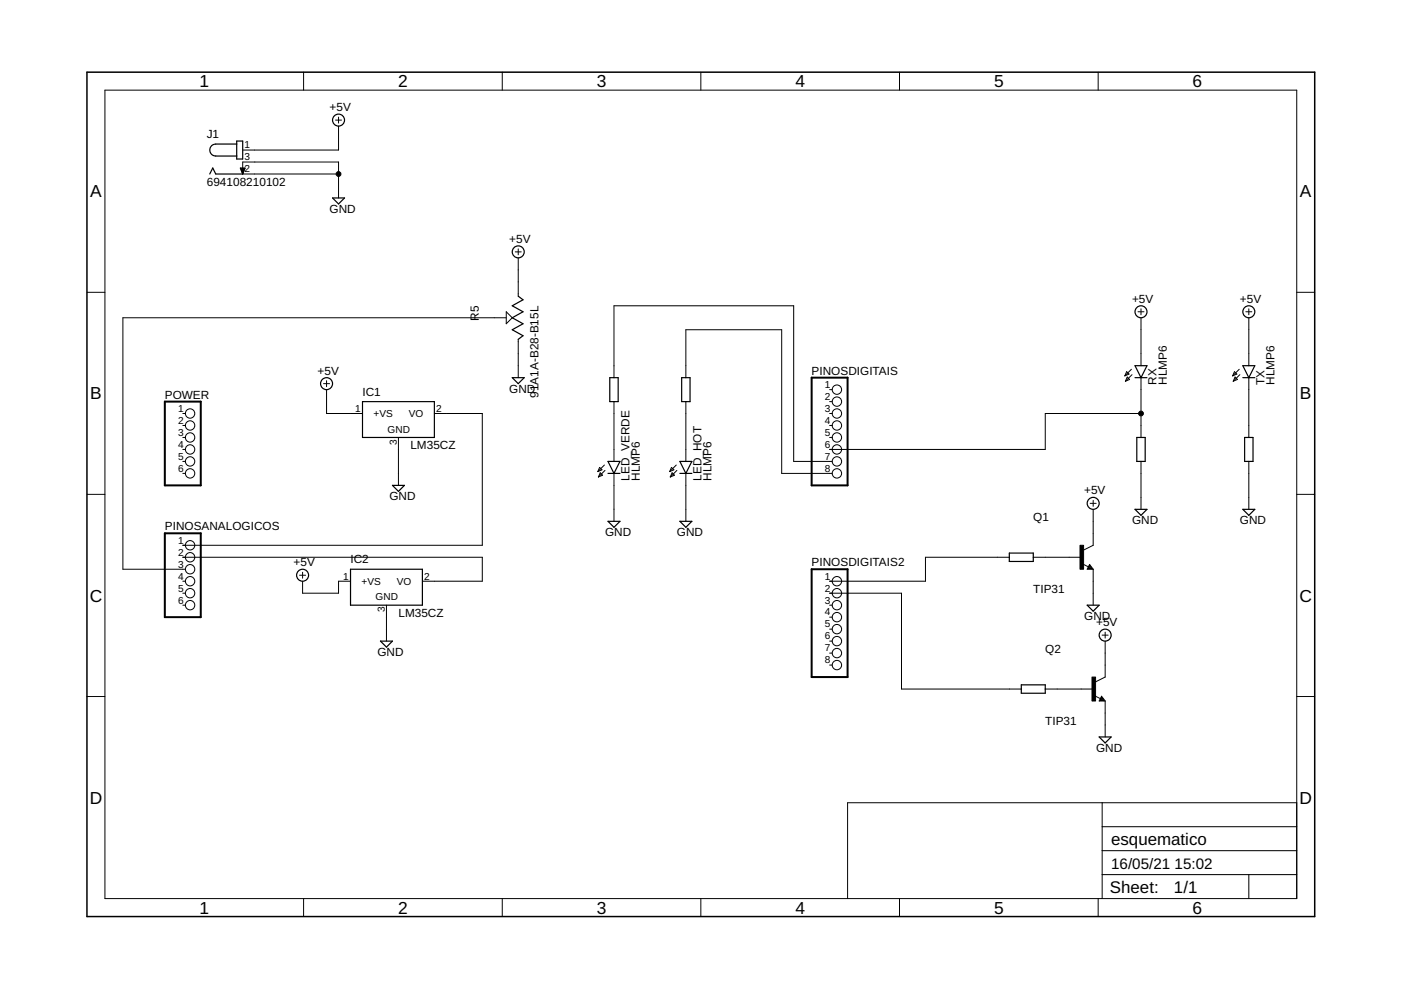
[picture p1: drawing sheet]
<svg xmlns="http://www.w3.org/2000/svg" width="297mm" height="210mm" viewBox="0 0 297 210" stroke-linecap="round" stroke-linejoin="round" font-family="sans-serif">
<g fill="none" stroke="#000" stroke-width=".25">
<path d="M44.5 36.9l.6-1.3 .6 1.3h5.8M50.2 30.5h-4.5a1.27 1.27 0 0 0-1.2 1.3 1.27 1.27 0 0 0 1.2 1.3h4.5M50.2 29.9h1.3v3.8h-1.3zM70.5 42h2.5l-1.2 1.2zM109.9 62.8l1 .8-2.3 1.2 2.3 1.3-2.3 1.3 2.3 1.2-2.3 1.3 2.3 1.3-1 .7M240.6 77.5h2.6l-1.3 2.6zM263.5 77.5h2.5l-1.2 2.6zM76.9 85.2h15.2v7.6h-15.2zM108.6 80.1h2.5l-1.2 1.2zM128.9 97.8h2.5l-1.2 2.6zM129.3 80.1h1.8v5.1h-1.8zM144.1 97.8h2.6l-1.3 2.6z"/>
<path d="M144.5 80.1h1.8v5.1h-1.8zM240.6 80.1h2.6M241 92.8h1.8v5h-1.8zM263.5 80.1h2.5M263.9 92.8h1.8v5h-1.8zM83.2 102.9h2.5l-1.2 1.3zM128.9 100.4h2.5M128.9 110.5h2.5l-1.2 1.3zM144.1 100.4h2.6M144.1 110.5h2.6l-1.3 1.3zM214 117.3h5.1v1.7h-5.1zM240.6 108h2.6l-1.3 1.3z"/>
<path d="M263.5 108h2.5l-1.2 1.3zM74.3 120.7h15.3v7.6h-15.3zM80.7 135.9h2.5l-1.3 1.3zM230.5 128.3h2.5l-1.2 1.3zM231 120.2l.1 .2h-.3l.2-.5 .5 .7h-.7M216.5 145.2h5.1v1.8h-5.1zM233 156.3h2.6l-1.3 1.2zM233.6 148.1l.1 .3h-.4l.3-.5 .5 .6h-.8"/>
<circle cx="71.8" cy="25.5" r="1.27"/>
<circle cx="109.9" cy="53.4" r="1.27"/>
<circle cx="241.9" cy="66.1" r="1.27"/>
<circle cx="264.8" cy="66.1" r="1.27"/>
<circle cx="69.2" cy="81.3" r="1.27"/>
<circle cx="231.8" cy="106.7" r="1.27"/>
<circle cx="64.2" cy="122" r="1.27"/>
<circle cx="234.3" cy="134.7" r="1.27"/>
</g>
<g fill="none" stroke="#000" stroke-width=".21">
<path d="M22.2 19.1h252.7v171.4h-252.7zM64.4 15.3v3.8M106.5 15.3v3.8M148.6 15.3v3.8M190.7 15.3v3.8M232.8 15.3v3.8M50.9 35.6h1.1l-.5 1.3zM51 35.7h.9M51 35.8h.9M51.1 35.9h.7M51.1 36h.7M51.2 36.2h.6"/>
<path d="M51.2 36.3h.5M51.3 36.4h.3M51.3 36.5h.3M51.4 36.6h.2M51.4 36.8h.1M51.5 36.9v-2.5h20.3v7.6M51.5 36.9h.1M51.5 36.9h20.3M71.1 25.5h1.3M71.8 26.7v5.1h-20.3M71.8 24.8v1.3M109.2 53.4h1.3"/>
<path d="M109.9 52.8v1.2M109.9 54.7v8.1M18.4 62h3.8M107.3 67.4h-81.2v53.3h13.2M107.3 66.1l1.3 1.3-1.3 1.2zM109.9 71.9v8.2M238.9 78.8l.5 .5-.9 .4zM239 79.9l.5 .6-.9 .3zM239.9 78.3l-1.4 1.4M240 79.4l-1.4 1.4M241.3 66.1h1.2M241.9 65.5v1.2"/>
<path d="M241.9 67.4v10.1M261.7 78.8l.5 .5-.9 .4zM261.9 79.9l.5 .6-.9 .3zM262.7 78.3l-1.4 1.4M262.9 79.4l-1.4 1.4M264.1 66.1h1.3M264.8 65.5v1.2M264.8 67.4v10.1M274.9 62h3.8M38.8 87.7h.5M38.8 90.2h.5M38.8 92.8h.5"/>
<path d="M38.8 95.3h.5M38.8 97.8h.5M68.6 81.3h1.3M69.2 82.6v5.1h7.7M69.2 80.7v1.3M84.5 92.8v10.1M92.1 87.7h10.2v27.9h-63.5M127.1 99.1l.5 .5-.9 .4zM128.1 98.6l-1.4 1.4M128.3 99.7l-1.4 1.4M130.2 80.1v-15.3h38.1v33h8.1M130.2 85.2v12.6"/>
<path d="M142.4 99.1l.5 .5-.9 .4zM143.4 98.6l-1.4 1.4M143.5 99.7l-1.4 1.4M145.4 80.1v-10.2h20.3v30.5h10.7M145.4 85.2v12.6M175.9 87.7h.5M175.9 90.2h.5M175.9 92.8h.5M175.9 82.6h.5M175.9 85.2h.5M241.9 87.7h-20.3v7.6h-45.7M241.9 80.1v12.7"/>
<path d="M241.9 97.8v10.2M264.8 80.1v12.7M264.8 97.8v10.2M18.4 104.8h3.8M38.8 118.2h63.5v5h-12.7M38.8 100.4h.5M127.3 100.2l.5 .6-.9 .3zM130.2 100.4v10.1M142.5 100.2l.5 .6-.9 .3zM145.4 100.4v10.1M214 118.2h-17.8v5h-20.3M219.1 118.2h10.1"/>
<path d="M229.5 119.6l1.3 .6M231 119.7l.8 1h-1.3zM231.1 106.7h1.3M231.8 106.1v1.3M231.8 108v7.6l-2.1 1M274.9 104.8h3.8M38.8 123.2h.5M38.8 125.8h.5M38.8 128.3h.5M63.5 122h1.3M64.2 123.2v2.6h7.6v-2.6h2.5M64.2 121.3v1.3"/>
<path d="M81.9 128.3v7.6M175.9 125.8h15.2v20.3h25.4M175.9 128.3h.5M175.9 130.9h.5M175.9 133.4h.5M175.9 135.9h.5M175.9 138.5h.5M231.8 120.7v7.6M233.7 134.7h1.2M234.3 134v1.3M234.3 135.9v7.7l-2 1M18.4 147.7h3.8"/>
<path d="M175.9 141h.5M221.6 146.1h10.2M232.1 147.5l1.2 .6M233.6 147.6l.7 1h-1.3zM234.3 148.6v7.7M274.9 147.7h3.8M233.7 170.2v20.3M233.7 175.3h41.2M274.9 170.2h-95.2v20.3M64.4 190.5v3.8M106.5 190.5v3.8M148.6 190.5v3.8"/>
<path d="M190.7 190.5v3.8M232.8 190.5v3.8M233.7 185.4h41.2M233.7 180.4h41.2M264.8 185.4v5.1"/>
<circle cx="40.3" cy="87.7" r=".99"/>
<circle cx="40.3" cy="90.2" r=".99"/>
<circle cx="40.3" cy="92.8" r=".99"/>
<circle cx="40.3" cy="95.3" r=".99"/>
<circle cx="40.3" cy="97.8" r=".99"/>
<circle cx="177.4" cy="95.3" r=".99"/>
<circle cx="177.4" cy="97.8" r=".99"/>
<circle cx="177.4" cy="92.8" r=".99"/>
<circle cx="177.4" cy="87.7" r=".99"/>
<circle cx="177.4" cy="90.2" r=".99"/>
<circle cx="177.4" cy="82.6" r=".99"/>
<circle cx="177.4" cy="85.2" r=".99"/>
<circle cx="40.3" cy="115.6" r=".99"/>
<circle cx="40.3" cy="100.4" r=".99"/>
<circle cx="40.3" cy="118.2" r=".99"/>
<circle cx="177.4" cy="100.4" r=".99"/>
<circle cx="40.3" cy="125.8" r=".99"/>
<circle cx="40.3" cy="128.3" r=".99"/>
<circle cx="40.3" cy="120.7" r=".99"/>
<circle cx="40.3" cy="123.2" r=".99"/>
<circle cx="177.4" cy="125.8" r=".99"/>
<circle cx="177.4" cy="138.5" r=".99"/>
<circle cx="177.4" cy="123.2" r=".99"/>
<circle cx="177.4" cy="128.3" r=".99"/>
<circle cx="177.4" cy="133.4" r=".99"/>
<circle cx="177.4" cy="135.9" r=".99"/>
<circle cx="177.4" cy="130.9" r=".99"/>
<circle cx="177.4" cy="141" r=".99"/>
</g>
<path d="M34.9 85.2h7.7v17.7h-7.7zM172.1 80.1h7.6v22.8h-7.6zM34.9 113.1h7.7v17.8h-7.7zM172.1 120.7h7.6v22.9h-7.6z" fill="none" stroke="#000" stroke-width=".42"/>
<path d="M18.4 15.3h260.3v179h-260.3z" fill="none" stroke="#000" stroke-width=".32"/>
<path d="M229 115.6h.7v5.1h-.7zM231.5 143.6h.8v5h-.8z" fill="#000" stroke="#000" stroke-width=".21"/>
<g fill="#000" stroke="#000" stroke-width=".21">
<circle cx="71.8" cy="36.9" r=".51"/>
<circle cx="241.9" cy="87.7" r=".51"/>
</g>
<g font-size="3.7">
<text x="42.3" y="18.5">1</text>
<text x="84.4" y="18.5">2</text>
<text x="126.5" y="18.5">3</text>
<text x="168.6" y="18.5">4</text>
<text x="210.8" y="18.5">5</text>
<text x="252.9" y="18.5">6</text>
<text x="19.1" y="41.8">A</text>
<text x="275.6" y="41.8">A</text>
<text x="19.1" y="84.7">B</text>
<text x="275.6" y="84.7">B</text>
<text x="19" y="127.5">C</text>
<text x="275.5" y="127.5">C</text>
<text x="19" y="170.4">D</text>
<text x="275.5" y="170.4">D</text>
<text x="42.3" y="193.7">1</text>
<text x="84.4" y="193.7">2</text>
<text x="126.5" y="193.7">3</text>
<text x="168.6" y="193.7">4</text>
<text x="210.8" y="193.7">5</text>
<text x="252.9" y="193.7">6</text>
</g>
<g font-size="3.6">
<text x="235.6" y="179.1">esquematico</text>
<text x="235.3" y="189.4">Sheet:</text>
<text x="248.9" y="189.3">1/1</text>
</g>
<g font-size="3.2">
<text x="235.6" y="184.2">16/05/21</text>
<text x="249" y="184.2">15:02</text>
</g>
<g font-size="2.5">
<text x="69.9" y="23.6">+5V</text>
<text x="43.8" y="29.3">J1</text>
<text x="43.8" y="39.4">694108210102</text>
<text x="69.9" y="45.1">GND</text>
<text x="108" y="51.5">+5V</text>
<text x="240" y="64.2">+5V</text>
<text x="262.9" y="64.2">+5V</text>
<text x="101.5" y="68" transform="rotate(-90 101.5 68)">R5</text>
<text x="67.3" y="79.4">+5V</text>
<text x="76.9" y="83.9">IC1</text>
<text x="108" y="83.2">GND</text>
<text x="172.1" y="79.4">PINOSDIGITAIS</text>
<text x="245.2" y="81.6" transform="rotate(-90 245.2 81.6)">RX</text>
<text x="247.4" y="81.6" transform="rotate(-90 247.4 81.6)">HLMP6</text>
<text x="268.1" y="81.6" transform="rotate(-90 268.1 81.6)">TX</text>
<text x="270.2" y="81.6" transform="rotate(-90 270.2 81.6)">HLMP6</text>
<text x="34.9" y="84.5">POWER</text>
<text x="114.2" y="84.3" transform="rotate(-90 114.2 84.3)">91A1A-B28-B15L</text>
<text x="87" y="95.3">LM35CZ</text>
<text x="133.5" y="101.9" transform="rotate(-90 133.5 101.9)">LED_VERDE</text>
<text x="135.6" y="101.9" transform="rotate(-90 135.6 101.9)">HLMP6</text>
<text x="148.7" y="101.9" transform="rotate(-90 148.7 101.9)">LED_HOT</text>
<text x="150.9" y="101.9" transform="rotate(-90 150.9 101.9)">HLMP6</text>
<text x="82.6" y="106.1">GND</text>
<text x="229.9" y="104.8">+5V</text>
<text x="34.9" y="112.4">PINOSANALOGICOS</text>
<text x="128.3" y="113.7">GND</text>
<text x="143.5" y="113.7">GND</text>
<text x="219.1" y="110.5">Q1</text>
<text x="240" y="111.2">GND</text>
<text x="262.9" y="111.2">GND</text>
<text x="74.3" y="119.4">IC2</text>
<text x="62.3" y="120.1">+5V</text>
<text x="172.1" y="120.1">PINOSDIGITAIS2</text>
<text x="219.1" y="125.8">TIP31</text>
<text x="84.5" y="130.9">LM35CZ</text>
<text x="229.9" y="131.5">GND</text>
<text x="232.4" y="132.8">+5V</text>
<text x="80" y="139.1">GND</text>
<text x="221.6" y="138.5">Q2</text>
<text x="221.6" y="153.7">TIP31</text>
<text x="232.4" y="159.4">GND</text>
</g>
<g font-size="2.1">
<text x="51.8" y="31.5">1</text>
<text x="51.8" y="34">3</text>
<text x="51.8" y="36.5">2</text>
<text x="174.9" y="82.2">1</text>
<text x="37.8" y="87.3">1</text>
<text x="37.8" y="89.9">2</text>
<text x="75.3" y="87.3">1</text>
<text x="79.2" y="88.4">+VS</text>
<text x="86.7" y="88.4">VO</text>
<text x="92.4" y="87.3">2</text>
<text x="174.9" y="84.8">2</text>
<text x="174.9" y="87.3">3</text>
<text x="174.9" y="89.9">4</text>
<text x="37.8" y="92.4">3</text>
<text x="37.8" y="94.9">4</text>
<text x="82.2" y="91.7">GND</text>
<text x="84.1" y="94.3" transform="rotate(-90 84.1 94.3)">3</text>
<text x="174.9" y="92.4">5</text>
<text x="174.9" y="94.9">6</text>
<text x="37.8" y="97.5">5</text>
<text x="37.8" y="100">6</text>
<text x="174.9" y="97.5">7</text>
<text x="174.9" y="100">8</text>
<text x="37.8" y="115.3">1</text>
<text x="37.8" y="117.8">2</text>
<text x="37.8" y="120.3">3</text>
<text x="37.8" y="122.9">4</text>
<text x="37.8" y="125.4">5</text>
<text x="72.8" y="122.9">1</text>
<text x="76.6" y="124">+VS</text>
<text x="84.1" y="124">VO</text>
<text x="89.9" y="122.9">2</text>
<text x="174.9" y="122.9">1</text>
<text x="174.9" y="125.4">2</text>
<text x="37.8" y="128">6</text>
<text x="79.6" y="127.3">GND</text>
<text x="81.6" y="129.9" transform="rotate(-90 81.6 129.9)">3</text>
<text x="174.9" y="128">3</text>
<text x="174.9" y="130.5">4</text>
<text x="174.9" y="133">5</text>
<text x="174.9" y="135.6">6</text>
<text x="174.9" y="138.1">7</text>
<text x="174.9" y="140.7">8</text>
</g>
</svg>
